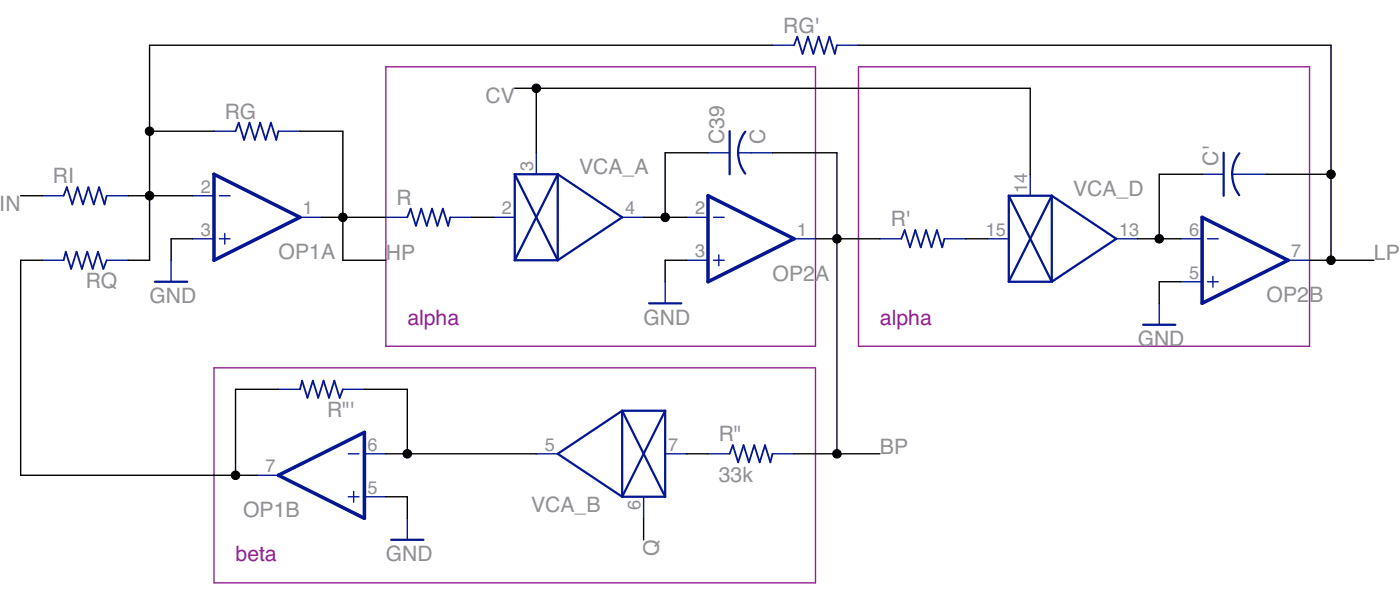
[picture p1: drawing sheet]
<svg xmlns="http://www.w3.org/2000/svg" width="278mm" height="119mm" viewBox="0 0 278 119" stroke-linecap="round" stroke-linejoin="round" font-family="sans-serif">
<g fill="#932092" stroke="#932092" stroke-width=".28">
<path d="M42.5 72.9v42.6z"/>
<path d="M42.5 115.5h119.3z"/>
<path d="M161.8 72.9v42.6z"/>
<path d="M42.5 72.9h119.3z"/>
<path d="M76.6 13.2v55.4z"/>
<path d="M76.6 13.2h85.2z"/>
<path d="M161.8 13.2v55.4z"/>
<path d="M76.6 68.6h85.2z"/>
<path d="M170.3 13.2v55.4z"/>
<path d="M170.3 13.2h89.5z"/>
<path d="M259.8 13.2v55.4z"/>
<path d="M170.3 68.6h89.5z"/>
</g>
<g fill="#031792" stroke="#031792" stroke-width=".28">
<path d="M136.2 43.1h4.3z"/>
<path d="M136.2 51.6h4.3z"/>
<path d="M157.5 47.3h4.3z"/>
<path d="M142.6 50.5v2.1z"/>
<path d="M141.6 51.6h2.1z"/>
<path d="M141.6 43.1h2.1z"/>
<path d="M234.2 47.3h4.3z"/>
<path d="M234.2 55.8h4.3z"/>
<path d="M255.6 51.6h4.2z"/>
<path d="M240.6 54.8v2.1z"/>
<path d="M239.6 55.8h2.1z"/>
<path d="M239.6 47.3h2.1z"/>
<path d="M21.2 38.8h4.2z"/>
<path d="M8.4 38.8h4.2z"/>
<path d="M55.2 26h4.3z"/>
<path d="M42.5 26h4.2z"/>
<path d="M89.3 43.1h4.3z"/>
<path d="M76.6 43.1h4.2z"/>
<path d="M97.9 43.1h4.2z"/>
<path d="M123.4 43.1h4.3z"/>
<path d="M106.4 30.3v4.2z"/>
<path d="M132 89.9h4.2z"/>
<path d="M106.4 89.9h4.3z"/>
<path d="M127.7 98.4v4.3z"/>
<path d="M195.9 47.3h4.2z"/>
<path d="M221.5 47.3h4.2z"/>
<path d="M204.4 34.5v4.3z"/>
<path d="M146.4 30.3h2.6z"/>
<path d="M140.5 30.3h4.3z"/>
<path d="M149 30.3h4.3z"/>
<path d="M132 55.8v4.3z"/>
<path d="M153.3 89.9h4.2z"/>
<path d="M140.5 89.9h4.3z"/>
<path d="M8.4 51.6h4.2z"/>
<path d="M21.2 51.6h4.2z"/>
<path d="M187.4 47.3h4.2z"/>
<path d="M174.6 47.3h4.2z"/>
<path d="M244.5 34.5h2.5z"/>
<path d="M238.5 34.5h4.3z"/>
<path d="M247 34.5h4.3z"/>
<path d="M166 9h4.3z"/>
<path d="M153.3 9h4.2z"/>
<path d="M230 60.1v4.3z"/>
<path d="M38.2 38.8h4.3z"/>
<path d="M38.2 47.3h4.3z"/>
<path d="M59.5 43.1h4.3z"/>
<path d="M44.6 46.3v2.1z"/>
<path d="M43.5 47.3h2.2z"/>
<path d="M43.5 38.8h2.2z"/>
<path d="M72.3 89.9h4.3z"/>
<path d="M72.3 98.4h4.3z"/>
<path d="M51 94.2h4.2z"/>
<path d="M70.2 97.4v2.1z"/>
<path d="M69.1 98.4h2.1z"/>
<path d="M69.1 89.9h2.1z"/>
<path d="M33.9 51.6v4.2z"/>
<path d="M55.2 77.1h4.3z"/>
<path d="M68 77.1h4.3z"/>
<path d="M80.8 102.7v4.3z"/>
</g>
<g fill="#031792" stroke="#031792" stroke-width=".7">
<path d="M140.5 38.8v17z"/>
<path d="M140.5 38.8l17 8.5z"/>
<path d="M140.5 55.8l17-8.5z"/>
<path d="M238.5 43.1v17z"/>
<path d="M238.5 43.1l17.1 8.5z"/>
<path d="M238.5 60.1l17.1-8.5z"/>
<path d="M42.5 34.5v17.1z"/>
<path d="M42.5 34.5l17 8.6z"/>
<path d="M42.5 51.6l17-8.5z"/>
<path d="M72.3 85.7v17z"/>
<path d="M55.2 94.2l17.1-8.5z"/>
<path d="M55.2 94.2l17.1 8.5z"/>
</g>
<g fill="#031792" stroke="#031792" stroke-width=".36">
<path d="M13.3 37.1l-.7 1.7z"/>
<path d="M13.3 37.1l1 3.4z"/>
<path d="M15.4 37.1l-1.1 3.4z"/>
<path d="M15.4 37.1l1.1 3.4z"/>
<path d="M17.5 37.1l-1 3.4z"/>
<path d="M17.5 37.1l1.1 3.4z"/>
<path d="M19.7 37.1l-1.1 3.4z"/>
<path d="M19.7 37.1l1 3.4z"/>
<path d="M21.2 38.8l-.5 1.7z"/>
<path d="M47.4 24.3l-.7 1.7z"/>
<path d="M47.4 24.3l1 3.4z"/>
<path d="M49.5 24.3l-1.1 3.4z"/>
<path d="M49.5 24.3l1.1 3.4z"/>
<path d="M51.6 24.3l-1 3.4z"/>
<path d="M51.6 24.3l1.1 3.4z"/>
<path d="M53.8 24.3l-1.1 3.4z"/>
<path d="M53.8 24.3l1 3.4z"/>
<path d="M55.2 26l-.4 1.7z"/>
<path d="M81.5 41.3l-.7 1.8z"/>
<path d="M81.5 41.3l1 3.5z"/>
<path d="M83.6 41.3l-1.1 3.5z"/>
<path d="M83.6 41.3l1.1 3.5z"/>
<path d="M85.7 41.3l-1 3.5z"/>
<path d="M85.7 41.3l1.1 3.5z"/>
<path d="M87.9 41.3l-1.1 3.5z"/>
<path d="M87.9 41.3l1 3.5z"/>
<path d="M89.3 43.1l-.4 1.7z"/>
<path d="M145.4 88.2l-.6 1.7z"/>
<path d="M145.4 88.2l1 3.4z"/>
<path d="M147.5 88.2l-1.1 3.4z"/>
<path d="M147.5 88.2l1.1 3.4z"/>
<path d="M149.6 88.2l-1 3.4z"/>
<path d="M149.6 88.2l1.1 3.4z"/>
<path d="M151.8 88.2l-1.1 3.4z"/>
<path d="M151.8 88.2l1 3.4z"/>
<path d="M153.3 89.9l-.5 1.7z"/>
<path d="M21.2 51.6l-.7 1.7z"/>
<path d="M19.4 49.9l1.1 3.4z"/>
<path d="M19.4 49.9l-1 3.4z"/>
<path d="M17.3 49.9l1.1 3.4z"/>
<path d="M17.3 49.9l-1 3.4z"/>
<path d="M15.2 49.9l1.1 3.4z"/>
<path d="M15.2 49.9l-1.1 3.4z"/>
<path d="M13.1 49.9l1 3.4z"/>
<path d="M13.1 49.9l-.5 1.7z"/>
<path d="M179.5 45.6l-.7 1.7z"/>
<path d="M179.5 45.6l1 3.4z"/>
<path d="M181.6 45.6l-1.1 3.4z"/>
<path d="M181.6 45.6l1.1 3.4z"/>
<path d="M183.7 45.6l-1 3.4z"/>
<path d="M183.7 45.6l1.1 3.4z"/>
<path d="M185.9 45.6l-1.1 3.4z"/>
<path d="M185.9 45.6l1 3.4z"/>
<path d="M187.4 47.3l-.5 1.7z"/>
<path d="M158.2 7.3l-.7 1.7z"/>
<path d="M158.2 7.3l1 3.4z"/>
<path d="M160.3 7.3l-1.1 3.4z"/>
<path d="M160.3 7.3l1.1 3.4z"/>
<path d="M162.4 7.3l-1 3.4z"/>
<path d="M162.4 7.3l1.1 3.4z"/>
<path d="M164.6 7.3l-1.1 3.4z"/>
<path d="M164.6 7.3l1 3.4z"/>
<path d="M166 9l-.4 1.7z"/>
<path d="M68 77.1l-.6 1.7z"/>
<path d="M66.3 75.4l1.1 3.4z"/>
<path d="M66.3 75.4l-1 3.4z"/>
<path d="M64.2 75.4l1.1 3.4z"/>
<path d="M64.2 75.4l-1.1 3.4z"/>
<path d="M62.1 75.4l1 3.4z"/>
<path d="M62.1 75.4l-1.1 3.4z"/>
<path d="M59.9 75.4l1.1 3.4z"/>
<path d="M59.9 75.4l-.4 1.7z"/>
</g>
<g fill="#031792" stroke="#031792" stroke-width=".44">
<path d="M102.1 34.5v17.1z"/>
<path d="M102.1 51.6h8.6z"/>
<path d="M110.7 34.5v17.1z"/>
<path d="M102.1 34.5h8.6z"/>
<path d="M102.1 34.5l8.6 17.1z"/>
<path d="M110.7 34.5l-8.6 17.1z"/>
<path d="M110.7 34.5l12.7 8.6z"/>
<path d="M110.7 51.6l12.7-8.5z"/>
<path d="M132 81.4v17z"/>
<path d="M123.4 81.4h8.6z"/>
<path d="M123.4 81.4v17z"/>
<path d="M123.4 98.4h8.6z"/>
<path d="M123.4 81.4l8.6 17z"/>
<path d="M132 81.4l-8.6 17z"/>
<path d="M110.7 89.9l12.7 8.5z"/>
<path d="M110.7 89.9l12.7-8.5z"/>
<path d="M200.1 38.8v17z"/>
<path d="M200.1 55.8h8.6z"/>
<path d="M208.7 38.8v17z"/>
<path d="M200.1 38.8h8.6z"/>
<path d="M200.1 38.8l8.6 17z"/>
<path d="M208.7 38.8l-8.6 17z"/>
<path d="M208.7 38.8l12.8 8.5z"/>
<path d="M208.7 55.8l12.8-8.5z"/>
<path d="M144.8 26v8.5z"/>
<path d="M128.8 60.1h6.4z"/>
<path d="M242.8 30.3v8.5z"/>
<path d="M226.8 64.4h6.4z"/>
<path d="M30.8 55.8h6.3z"/>
<path d="M77.6 107h6.4z"/>
</g>
<path d="M146.4 30.3a6.8 6.8 0 0 0 1.4 4.1M147.9 26.1a6.6 6.6 0 0 0-1.5 4.2M244.5 34.5a6.9 6.9 0 0 0 1.4 4.2M245.9 30.4a6.6 6.6 0 0 0-1.5 4.1" fill="none" stroke="#031792" stroke-width=".44"/>
<g fill="#000" stroke="#000" stroke-width=".28">
<path d="M29.7 9v17zM102.1 17.5h4.3zM29.7 9h123.6zM170.3 9h93.8zM106.4 17.5h98zM264.1 9v25.5zM4.1 38.8h4.3zM25.4 38.8h4.3zM29.7 26v12.8zM29.7 38.8h8.5zM29.7 26h12.8zM59.5 26h8.5z"/>
<path d="M68 26v17.1zM106.4 17.5v12.8zM132 30.3h8.5zM153.3 30.3h12.7zM166 30.3v17zM204.4 17.5v17zM230 34.5v12.8zM230 34.5h8.5zM251.3 34.5h12.8zM264.1 34.5v17.1zM4.1 51.6v42.6zM4.1 51.6h4.3z"/>
<path d="M25.4 51.6h4.3zM29.7 38.8v12.8zM33.9 47.3v4.3zM33.9 47.3h4.3zM63.8 43.1h4.2zM68 43.1h8.6zM68 43.1v8.5zM68 51.6h8.6zM93.6 43.1h4.3zM127.7 43.1h4.3zM132 51.6v4.2zM132 43.1h4.2z"/>
<path d="M132 30.3v12.8zM132 51.6h4.2zM161.8 47.3h4.2zM166 47.3h8.6zM166 47.3v42.6zM191.6 47.3h4.3zM225.7 47.3h4.3zM230 55.8v4.3zM230 47.3h4.2zM230 55.8h4.2zM259.8 51.6h4.3zM264.1 51.6h8.5z"/>
<path d="M46.7 77.1v17.1zM46.7 77.1h8.5zM72.3 77.1h8.5zM4.1 94.2h42.6zM46.7 94.2h4.3zM76.6 98.4h4.2zM76.6 89.9h4.2zM80.8 98.4v4.3zM80.8 77.1v12.8zM80.8 89.9h25.6zM136.2 89.9h4.3zM166 89.9h8.6z"/>
<path d="M157.5 89.9h8.5zM127.7 102.7v4.3z"/>
</g>
<g fill="#000" stroke="#000" stroke-width=".2">
<circle cx="106.4" cy="17.5" r=".85"/>
<circle cx="29.7" cy="26" r=".85"/>
<circle cx="29.7" cy="38.8" r=".85"/>
<circle cx="264.1" cy="34.5" r=".85"/>
<circle cx="68" cy="43.1" r=".85"/>
<circle cx="132" cy="43.1" r=".85"/>
<circle cx="166" cy="47.3" r=".85"/>
<circle cx="230" cy="47.3" r=".85"/>
<circle cx="264.1" cy="51.6" r=".85"/>
<circle cx="46.7" cy="94.2" r=".85"/>
<circle cx="80.8" cy="89.9" r=".85"/>
<circle cx="166" cy="89.9" r=".85"/>
</g>
<g font-size="4.2" fill="#919191">
<text x="155.4" y="6.5">7)?</text>
<text x="44.6" y="23.5">7)</text>
<text x="96.3" y="20.5">(:</text>
<text x="143.7" y="28.6" transform="rotate(-90 143.7 28.6)">(,&lt;</text>
<text x="151.8" y="28.6" transform="rotate(-90 151.8 28.6)">(</text>
<text x="114.9" y="34.5">:(2;2</text>
<text x="241.7" y="32.8" transform="rotate(-90 241.7 32.8)">(?</text>
<text x="-.1" y="41.8">8*</text>
<text x="10.5" y="36.3">78</text>
<text x="78.7" y="40.5">7</text>
<text x="212.9" y="38.8">:(2;+</text>
<text x="176.7" y="44.8">7?</text>
<text x="55.2" y="51.4">01/2</text>
<text x="76.6" y="51.6">@1</text>
<text x="272.6" y="51.6">A1</text>
<text x="17" y="57.1">7&gt;</text>
<text x="153.3" y="55.6">01.2</text>
<text x="251.3" y="59.9">01.6</text>
<text x="29.7" y="60.1">)*+</text>
<text x="127.7" y="64.4">)*+</text>
<text x="225.7" y="68.6">)*+</text>
<text x="64.9" y="82.6">7=?</text>
<text x="142.6" y="87.4">7=</text>
<text x="174.6" y="89.9">61</text>
<text x="142.6" y="95.5">,,-</text>
<text x="105.4" y="101.4">:(2;6</text>
<text x="48.2" y="102.5">01/6</text>
<text x="76.6" y="111.2">)*+</text>
<text x="130.7" y="110.2" transform="rotate(-90 130.7 110.2)">&gt;</text>
</g>
<g font-size="4.2" fill="#932092">
<text x="80.8" y="64.4">!&quot;#$!</text>
<text x="174.6" y="64.4">!&quot;#$!</text>
<text x="46.7" y="111.2">%&amp;'!</text>
</g>
<g font-size="3.6" fill="#919191">
<text x="105.8" y="33.9" transform="rotate(-90 105.8 33.9)">,</text>
<text x="39.9" y="38.2">.</text>
<text x="203.8" y="38.2" transform="rotate(-90 203.8 38.2)">/9</text>
<text x="39.9" y="46.7">,</text>
<text x="60.1" y="42.5">/</text>
<text x="99.5" y="42.5">.</text>
<text x="124" y="42.5">9</text>
<text x="137.9" y="42.5">.</text>
<text x="158.1" y="46.7">/</text>
<text x="195.6" y="46.7">/4</text>
<text x="222.1" y="46.7">/,</text>
<text x="235.9" y="46.7">3</text>
<text x="137.9" y="51">,</text>
<text x="256.1" y="51">5</text>
<text x="235.9" y="55.2">4</text>
<text x="72.9" y="89.3">3</text>
<text x="108.1" y="89.3">4</text>
<text x="132.6" y="89.3">5</text>
<text x="52.7" y="93.6">5</text>
<text x="72.9" y="97.8">4</text>
<text x="127.1" y="101" transform="rotate(-90 127.1 101)">3</text>
</g>
</svg>
